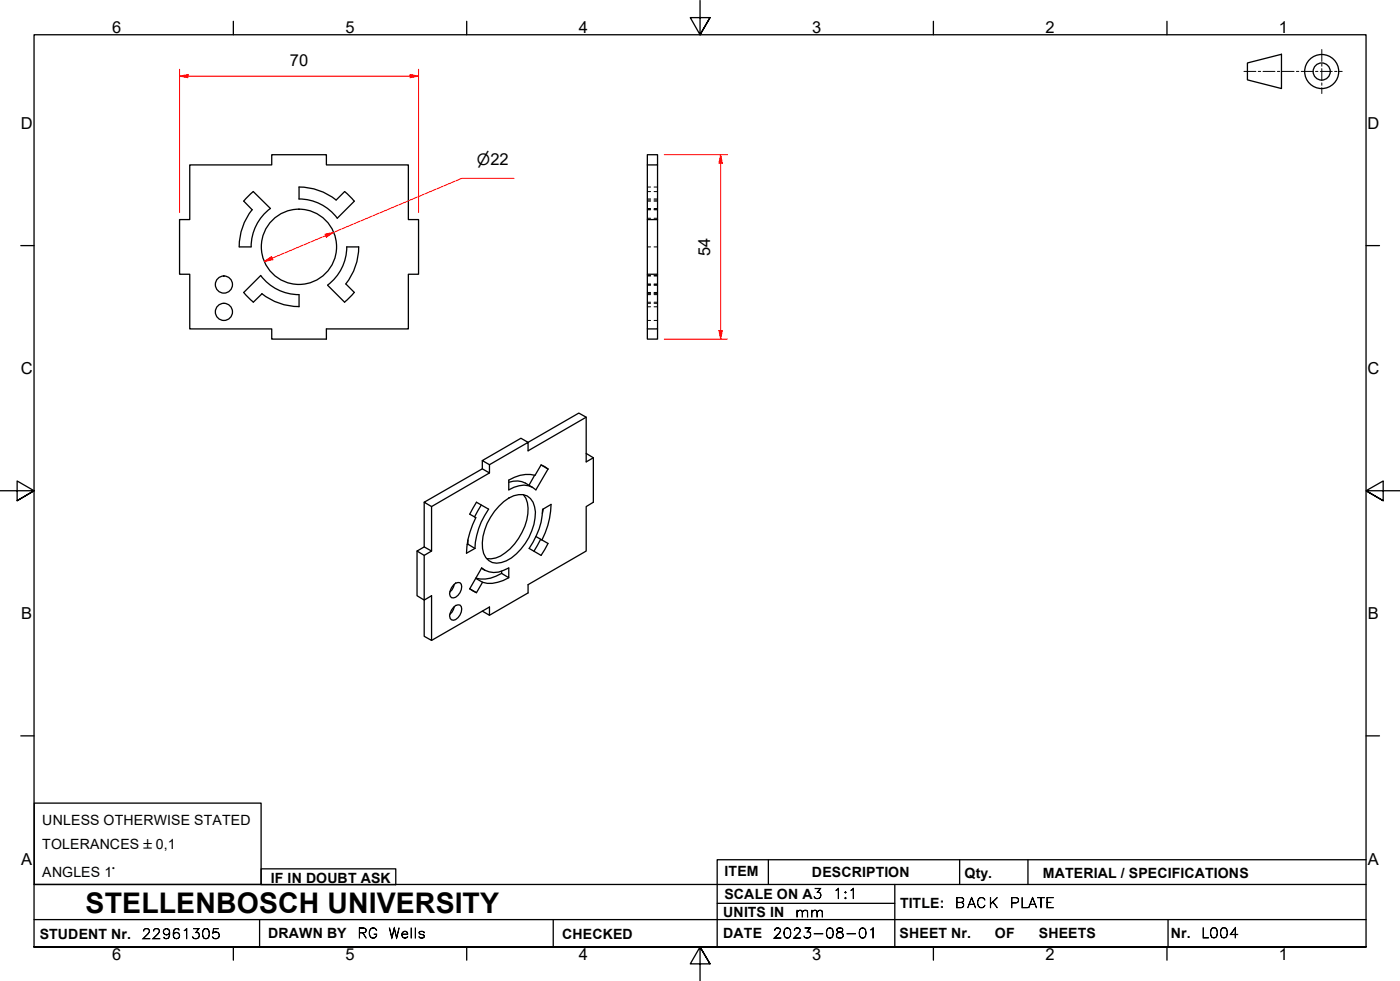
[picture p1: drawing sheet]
<svg xmlns="http://www.w3.org/2000/svg" width="410mm" height="287mm" viewBox="0 0 410 287" stroke-linecap="round" stroke-linejoin="round" font-family="sans-serif">
<!-- layer: Visible Edges(ISO) -->
<g fill="none" stroke="#000" stroke-width=".38">
<path d="M55.6 48.3h24v-3h16v3h24v16h3v16h-3v16h-24v3h-16v-3h-24v-16h-3v-16h3zM98.4 58.5a17.5 17.5 0 0 0-10.8-3.7l-.1 3.4a14 14 0 0 1 11.2 5.7M98.4 58.6l2.5-2.5 2.8 2.8-5 5M189.5 48.3h3v-3h-3v19M192.5 48.3v16h-3v16h3v-16M79.2 61a14 14 0 0 0-5.7 11.2l-3.5 .1a17.5 17.5 0 0 1 3.8-10.9M79.2 61l-5-4.9-2.9 2.8 2.6 2.5M71.3 85.6l2.9 2.8M76.3 80.6a14 14 0 0 0 11.2 5.6l.1 3.6M76.3 80.7l-4.9 4.9M76.7 85.9a17.5 17.5 0 0 0 10.8 3.8M76.7 86l-2.5 2.5"/>
<path d="M95.9 83.5l5 5M101.2 83.1a17.5 17.5 0 0 0 3.8-10.8l-3.5-.1a14 14 0 0 1-5.6 11.3M101.3 83.1l2.5 2.5M103.7 85.6l-2.8 2.8M189.5 80.3v16h3v-16M189.5 96.3v3h3v-3M141.2 134.8v2.4l2.1 1.2v-2.4M141.2 137.2l-17 9.8 2.2 1.3 16.9-9.9M156.5 139.1l-1.6 3M158.4 136.1l2.1 1.2M171.6 132.7l2.1 1.3v13l-2.1 1.3v13l-17 9.8v2.5l-11.3 6.5M171.6 122.1l-17 9.9v-2.5l-2.1-1.2-11.3 6.5 2.1 1.2 26.2-15.1 2.1 1.2v13.1l2.1-1.2"/>
<path d="M124.2 147v13.1l2.2 1.2v-13M137 159.3l-.2 .1M137 158.1v1.2l2.1 1.2M139.5 147l3.6 2a21.4 21.4 0 0 0-4 11.5l-2.5 1.4a23 23 0 0 1 2.7-10.4l-1.8-1zM140.9 147.8l-2 3.5M146.1 148.2a9 9 0 0 1 7.1-3.4 4.2 4.2 0 0 1 3.3 3.6 15 15 0 0 1-4 12.3 10.3 10.3 0 0 1-7.1 4.2 4.3 4.3 0 0 1-4.1-4.4 16.2 16.2 0 0 1 4.8-12.3zM149 141.2a6.8 6.8 0 0 1 7 1.5M149 140.5a10 10 0 0 1 7.7-1.4l1.7-3 2.1 1.2-3.6 6.1a6.3 6.3 0 0 0-7.9 0zM153.3 144.9a9.5 9.5 0 0 1 .4 9.2 16 16 0 0 1-8.5 9.2l-1.4 .3-1.2-.1M156.9 157l3.6 2.1-1 1.8-1.1 1.7-3.5-2.1a20.7 20.7 0 0 0 4-11.4l2.5-1.4a23.8 23.8 0 0 1-2.7 10.4M158.3 157.9l-2 3.5M159.1 149l-.3 1.3"/>
<path d="M122.1 161.3v13.1l2.1 1.3v-13.1M124.2 160.1l-2.1 1.2 2.1 1.3 2.2-1.3M124.2 175.7l2.2-1.3v13.1l-2.2-1.2zM132.8 171.3l.6-.6 1.3-.1a2.55 2.55 0 0 1-.6 3.7l-.7 .5-1.2 .2a2.09 2.09 0 0 1 0-3zM132.8 177.8l.6-.6 1.3-.1a2.55 2.55 0 0 1-.6 3.7l-.7 .6-.6 .2-.6-.2a2.02 2.02 0 0 1 0-2.8zM133 171l-.7 1.7-.6 .6M133 177.6l-.7 1.6-.6 .6M137.5 172.4l2 1.1M139.3 169.3l2 1.1M141 166.3l1 .7M141.2 178.9l2.1 1.2v-2.4l-16.9 9.8M141.3 170.4l-1.8 3.1-2-1.1"/>
<path d="M146.9 167.2v.6l2.1 1.3v-2.8a7.1 7.1 0 0 1-7 .7l-1-.7-3.5 6.1M146.9 167.8a9.7 9.7 0 0 1-7.6 1.4M149 169.1a10.2 10.2 0 0 1-7.7 1.3"/>
<circle cx="87.5" cy="72.2" r="11"/>
<circle cx="65.6" cy="83.3" r="2.51"/>
<circle cx="65.6" cy="91.3" r="2.51"/>
</g>
<!-- layer: Hidden Edges(ISO) -->
<g fill="none" stroke="#000" stroke-width=".29">
<path d="M189.5 58.9h1M189.5 56.1h1M189.5 58.2h1M189.5 54.8h1M189.5 58.6h1M191.5 58.9h1M191.5 56.1h1M191.5 58.2h1M191.5 54.8h1M191.5 58.6h1M189.5 61h1M189.5 72.3h1"/>
<path d="M189.5 61.4h1M189.5 63.9h1M189.5 61.3h1M191.5 61h1M191.5 72.3h1M191.5 61.4h1M191.5 63.9h1M191.5 61.3h1M189.5 83.5h1M189.5 83.1h1M189.5 86.2h1M189.5 80.7h1"/>
<path d="M189.5 89.8h1M189.5 86h1M189.5 88.5h1M189.5 85.6h1M189.5 85.8h1M189.5 80.8h1M189.5 93.8h1M189.5 88.8h1M189.5 83.3h1M191.5 83.5h1M191.5 83.1h1M191.5 86.2h1"/>
<path d="M191.5 80.7h1M191.5 89.8h1M191.5 86h1M191.5 88.5h1M191.5 85.6h1M191.5 85.8h1M191.5 80.8h1M191.5 93.8h1M191.5 88.8h1M191.5 83.3h1"/>
</g>
<!-- layer: Border_0 -->
<g fill="none" stroke="#000" stroke-width=".38">
<path d="M68.3 6.2v4M136.7 6.2v4M205 .1v10.1l-2.9-5h5.8l-2.9 5 2.9-5M273.3 6.2v4M341.7 6.2v4M6.1 71.9h3.9M400 71.9h3.9M0 143.7h10l-5-2.9v5.8l5-2.9-5 2.9M410 143.7h-10l5-2.9v5.8l-5-2.9 5 2.9M6.1 215.4h3.9M400 215.4h3.9M10 277.2v-267h390v267h-390h390"/>
<path d="M68.3 277.2v3.9M136.7 277.2v3.9M273.3 277.2v3.9M341.7 277.2v3.9M207.9 282.1l-2.9-4.9 2.9 4.9h-5.8l2.9-4.9v10"/>
</g>
<!-- layer: Sketch Geometry(ISO) -->
<g fill="none" stroke="#000" stroke-width=".38">
<path d="M365.3 18.4l9.9-2.5v10l-9.9-2.5zM10 235.1h66.5v23.8h-66.5zM10 258.9h390M76.5 254.3h39.4v4.7h-39.4zM225 251.7v7.2M262 258.9v18.3M281 251.7v7.2M301 251.7v7.2M400 251.7h-190v25.5M10 277.2h390M10 269.2h390M76 269.2v8"/>
<path d="M162 269.2v8M210 264.4h52M342 269.2v8"/>
<circle cx="387" cy="20.9" r="5"/>
<circle cx="387" cy="20.9" r="2.51"/>
</g>
<g fill="none" stroke="#000" stroke-width=".29">
<path d="M387 14.5v3.5M387 18.7v.7M364.2 20.9h3.5M368.4 20.9h.7M369.8 20.9h3.5M374 20.9h.7M375.4 20.9h3.5M379.6 20.9h.7M381 20.9h3.5M385.2 20.9h.7M386.6 20.9h3.5M387 20.1v3.5"/>
<path d="M387 24.3v.7M387 25.7v1.7M390.8 20.9h.7M392.2 20.9h.8"/>
</g>
<!-- layer: Dimensions(ISO) -->
<path d="M97.7 68l-2.3 1" fill="none" stroke="#f00" stroke-width=".29"/>
<path d="M95.2 68.5l2.5-.5-2.1 1.4z" fill-rule="evenodd" fill="#f00"/>
<path d="M79.7 75.6l-2.3 .9M95.2 68.5l2.5-.5-2.1 1.4z" fill="none" stroke="#f00" stroke-width=".29"/>
<path d="M77.4 76.5l2.1-1.4 .4 .9z" fill-rule="evenodd" fill="#f00"/>
<path d="M52.6 22.3h2.5M150.5 52.2h-15.3l-37.5 15.8M77.4 76.5l2.1-1.4 .4 .9zM95.4 69l-15.7 6.6" fill="none" stroke="#f00" stroke-width=".29"/>
<path d="M52.6 22.3l2.5-.5v.9z" fill-rule="evenodd" fill="#f00"/>
<path d="M52.6 22.3l2.5-.5v.9zM120.1 22.3h2.5" fill="none" stroke="#f00" stroke-width=".29"/>
<path d="M120.1 21.8l2.5 .5-2.5 .4z" fill-rule="evenodd" fill="#f00"/>
<path d="M52.6 20.3v41.9M55.1 22.3h65M120.1 21.8l2.5 .5-2.5 .4zM122.6 20.3v41.9M211 45.3v2.5" fill="none" stroke="#f00" stroke-width=".29"/>
<path d="M211 45.3l.5 2.5h-1z" fill-rule="evenodd" fill="#f00"/>
<path d="M211 45.3l.5 2.5h-1zM211 96.8v2.5" fill="none" stroke="#f00" stroke-width=".29"/>
<path d="M210.5 96.8h1l-.5 2.5z" fill-rule="evenodd" fill="#f00"/>
<path d="M194.5 45.3h18.5M211 47.8v49M194.5 99.3h18.5M210.5 96.8h1l-.5 2.5z" fill="none" stroke="#f00" stroke-width=".29"/>
<text font-size="8.3" x="25.1" y="267.2">STELLENBOSCH UNIVERSITY</text>
<g font-size="4.8">
<text x="32.8" y="9.7">6</text>
<text x="101.2" y="9.7">5</text>
<text x="169.5" y="9.7">4</text>
<text x="237.8" y="9.7">3</text>
<text x="306.1" y="9.7">2</text>
<text x="374.5" y="9.7">1</text>
<text x="84.8" y="19.2">70</text>
<text x="6.1" y="37.8">D</text>
<text x="400.4" y="37.8">D</text>
<text x="208" y="75" transform="rotate(-90 208 75)">54</text>
<text x="6.1" y="109.6">C</text>
<text x="400.4" y="109.6">C</text>
<text x="6.2" y="181.3">B</text>
<text x="400.5" y="181.3">B</text>
<text x="6.2" y="253.1">A</text>
<text x="400.5" y="253.1">A</text>
<text x="32.8" y="281.1">6</text>
<text x="101.2" y="281.1">5</text>
<text x="169.5" y="281.1">4</text>
<text x="237.8" y="281.1">3</text>
<text x="306.1" y="281.1">2</text>
<text x="374.5" y="281.1">1</text>
</g>
<text font-size="4.6" x="139.6" y="48.3">⌀22</text>
<g font-size="4.1">
<text x="12.4" y="241.5">UNLESS OTHERWISE STATED</text>
<text x="12.4" y="248.5">TOLERANCES ±0,1</text>
<text x="12.4" y="256.6">ANGLES 1°</text>
<text x="212.2" y="256.5">ITEM</text>
<text x="237.7" y="256.7">DESCRIPTION</text>
<text x="282.4" y="256.9">Qty.</text>
<text x="305.4" y="256.9">MATERIAL / SPECIFICATIONS</text>
<text x="79.3" y="258.5">IF IN DOUBT ASK</text>
<text x="212.1" y="263">SCALE ON A3</text>
<text x="211.8" y="268.4">UNITS IN</text>
<text x="263.5" y="265.7">TITLE:</text>
<text x="11.6" y="274.8">STUDENT Nr.</text>
<text x="78.5" y="274.6">DRAWN BY</text>
<text x="164.6" y="274.8">CHECKED</text>
<text x="211.8" y="274.6">DATE</text>
<text x="263.4" y="274.6">SHEET Nr.</text>
<text x="291.3" y="274.6">OF</text>
<text x="304.2" y="274.6">SHEETS</text>
<text x="342.8" y="274.5">Nr.</text>
</g>
<g font-size="4">
<text x="243.9" y="263">1:1</text>
<text x="232.8" y="268.4">mm</text>
<text x="279.6" y="265.7">BACK</text>
<text x="295.7" y="265.7">PLATE</text>
<text x="41.5" y="274.8">22961305</text>
<text x="104.6" y="274.6">RG</text>
<text x="113.7" y="274.6">Wells</text>
<text x="226.3" y="274.6">2023-08-01</text>
<text x="351.7" y="274.5">L004</text>
</g>
</svg>
